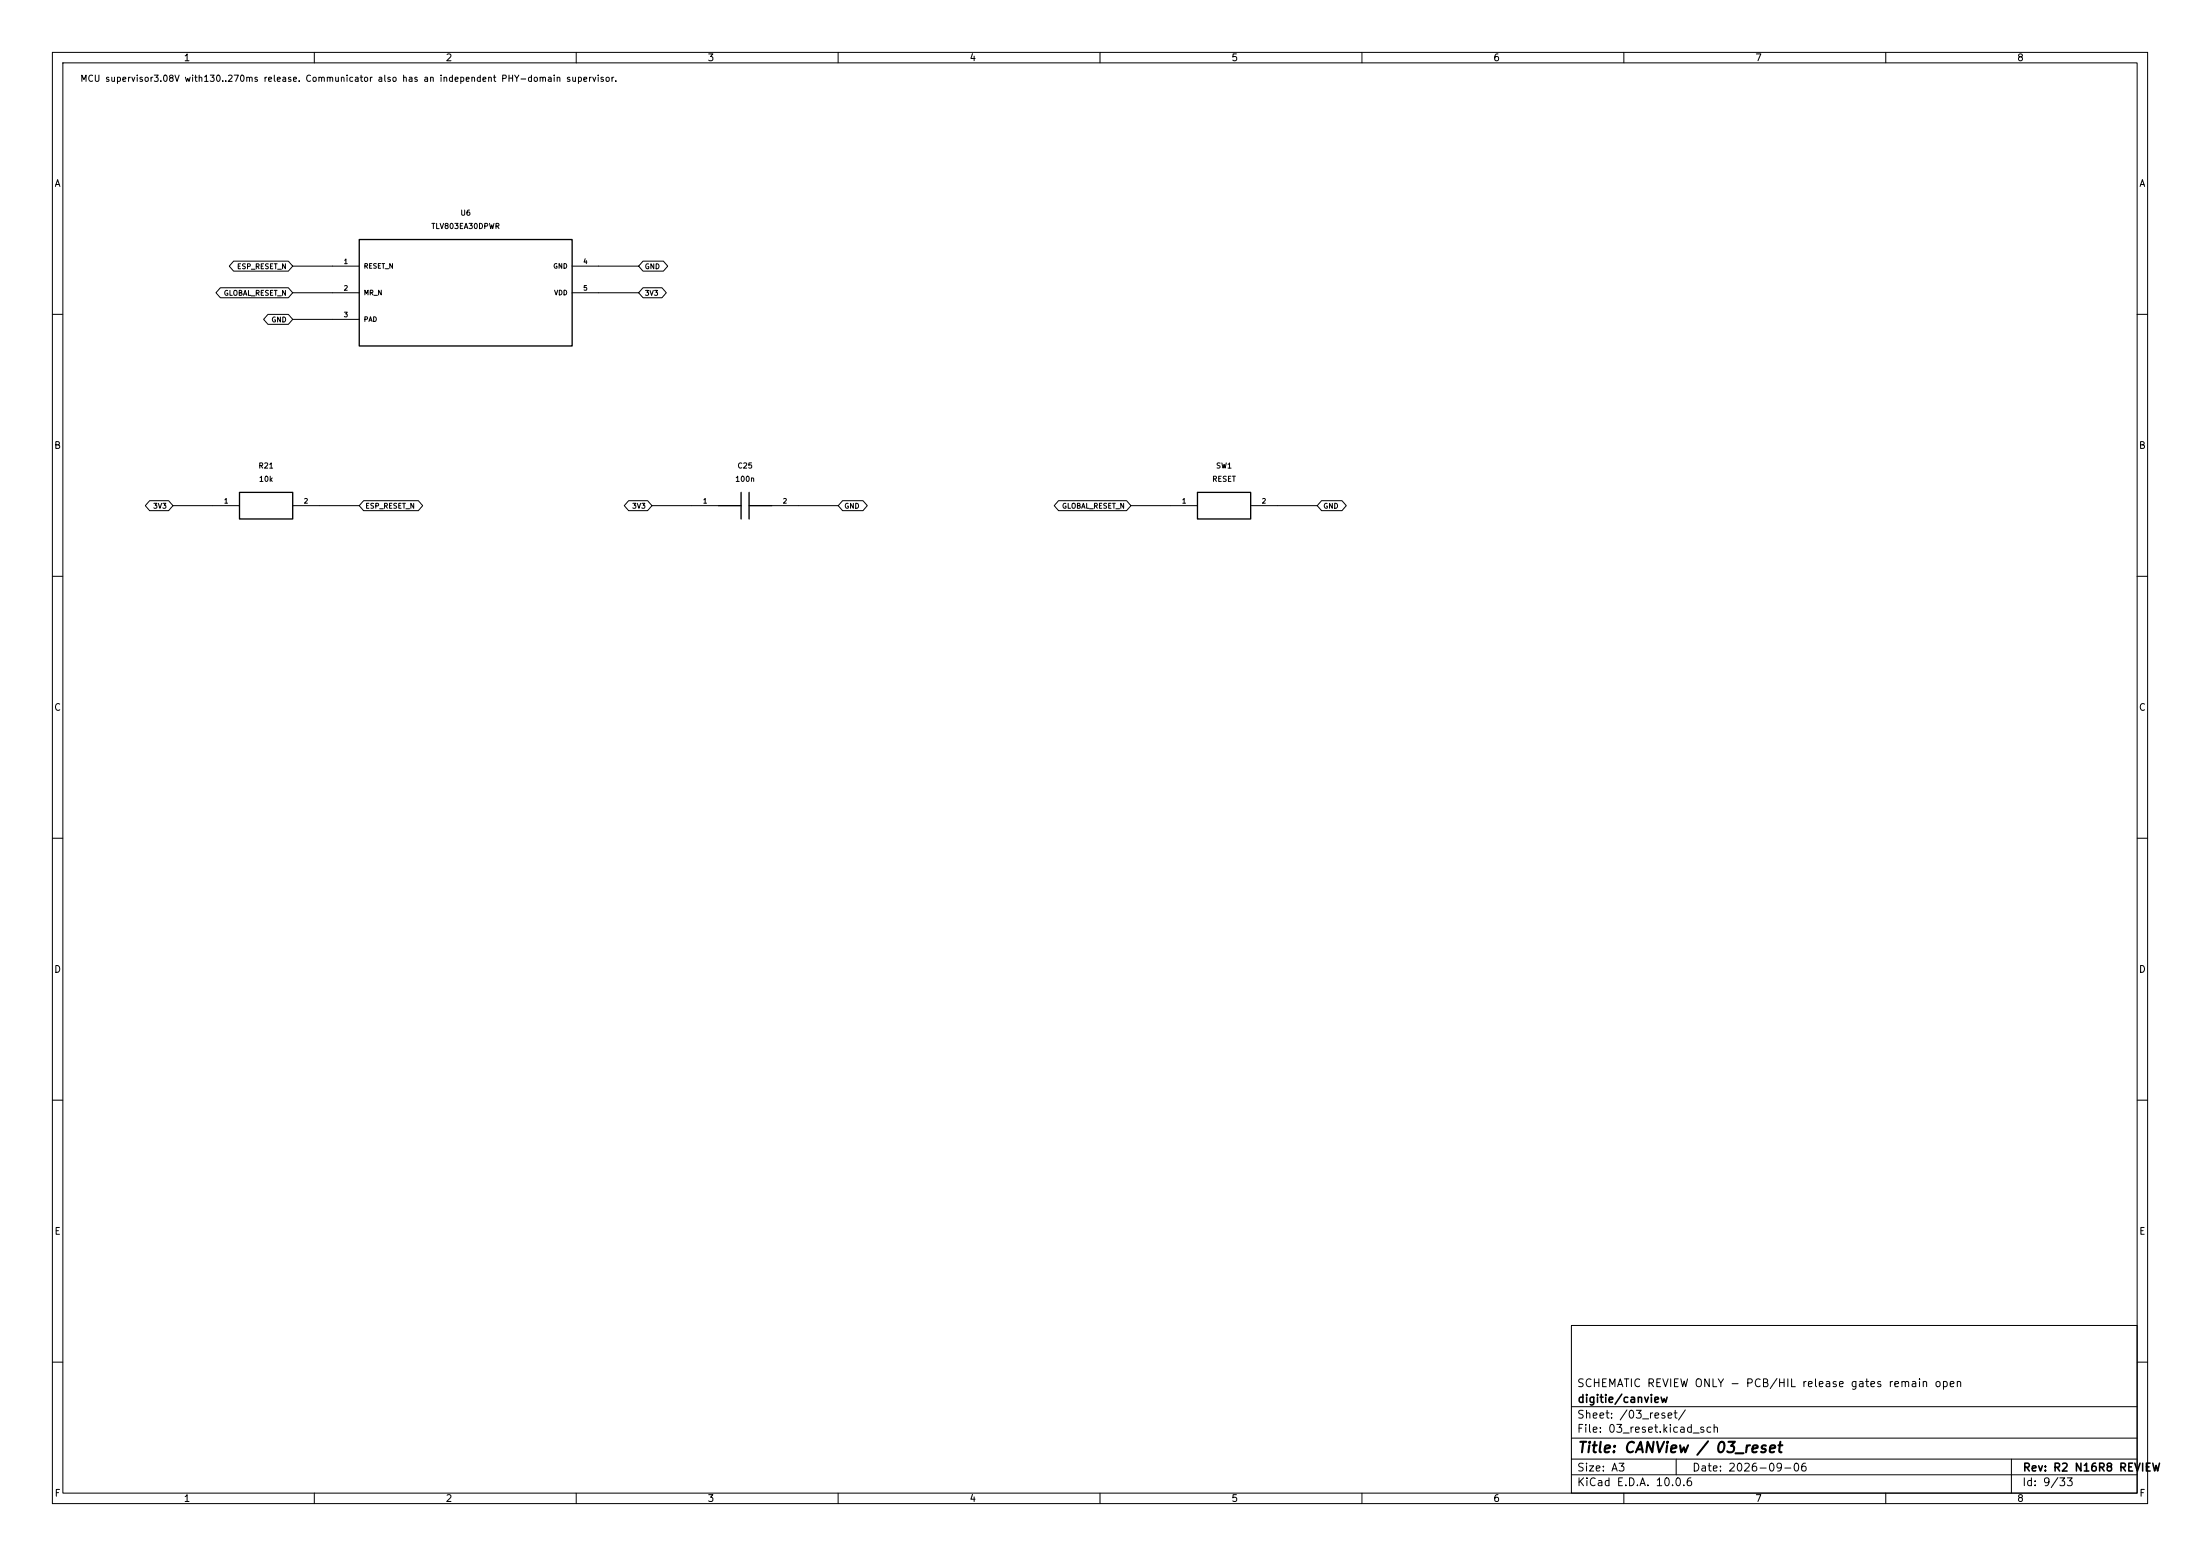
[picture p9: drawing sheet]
(kicad_sch (version 20250114) (generator "eeschema") (generator_version "10.0") (paper "A3") (title_block (title "CANView / 03_reset") (date "2026-09-06") (rev "R2 N16R8 REVIEW") (company "digitie/canview") (comment 1 "SCHEMATIC REVIEW ONLY - PCB/HIL release gates remain open"))
(lib_symbols (symbol "CANView:CANView_communicator_U6" (pin_names (offset 0.762)) (in_bom yes) (on_board yes)
(property "Reference" "U" (at 0.0000 15.2400 0)  (effects (font (size 1.0 1.0)) ))
(property "Value" "TLV803EA30DPWR" (at 0.0000 12.7000 0)  (effects (font (size 1.0 1.0)) ))
(property "Footprint" "CANView:Package_SON__Texas_X2SON-5_0.8x0.8mm_P0.48mm" (at 0.0000 0.0000 0) (hide yes) (effects (font (size 1.0 1.0)) ))
(symbol "CANView_communicator_U6_0_1" (rectangle (start -20.32 10.16) (end 20.32 -10.16) (stroke (width 0.254) (type default)) (fill (type background))))
(symbol "CANView_communicator_U6_1_1"
(pin open_collector line (at -25.4 5.08 0) (length 5.08) (name "RESET_N" (effects (font (size 0.9 0.9)) )) (number "1" (effects (font (size 0.9 0.9)) )))
(pin input line (at -25.4 0.0 0) (length 5.08) (name "MR_N" (effects (font (size 0.9 0.9)) )) (number "2" (effects (font (size 0.9 0.9)) )))
(pin passive line (at -25.4 -5.08 0) (length 5.08) (name "PAD" (effects (font (size 0.9 0.9)) )) (number "3" (effects (font (size 0.9 0.9)) )))
(pin power_in line (at 25.4 5.08 180) (length 5.08) (name "GND" (effects (font (size 0.9 0.9)) )) (number "4" (effects (font (size 0.9 0.9)) )))
(pin power_in line (at 25.4 0.0 180) (length 5.08) (name "VDD" (effects (font (size 0.9 0.9)) )) (number "5" (effects (font (size 0.9 0.9)) )))))
(symbol "CANView:CANView_communicator_R21" (pin_names (offset 0.762) (hide yes)) (in_bom yes) (on_board yes)
(property "Reference" "R" (at 0.0000 7.6200 0)  (effects (font (size 1.0 1.0)) ))
(property "Value" "10k" (at 0.0000 5.0800 0)  (effects (font (size 1.0 1.0)) ))
(property "Footprint" "CANView:Resistor_SMD__R_0402_1005Metric" (at 0.0000 0.0000 0) (hide yes) (effects (font (size 1.0 1.0)) ))
(symbol "CANView_communicator_R21_0_1" (rectangle (start -5.08 2.54) (end 5.08 -2.54) (stroke (width 0.254) (type default)) (fill (type background))))
(symbol "CANView_communicator_R21_1_1"
(pin passive line (at -10.16 0 0) (length 5.08) (name "1" (effects (font (size 0.9 0.9)) )) (number "1" (effects (font (size 0.9 0.9)) )))
(pin passive line (at 10.16 0 180) (length 5.08) (name "2" (effects (font (size 0.9 0.9)) )) (number "2" (effects (font (size 0.9 0.9)) )))))
(symbol "CANView:CANView_communicator_C25" (pin_names (offset 0.762) (hide yes)) (in_bom yes) (on_board yes)
(property "Reference" "C" (at 0.0000 7.6200 0)  (effects (font (size 1.0 1.0)) ))
(property "Value" "100n" (at 0.0000 5.0800 0)  (effects (font (size 1.0 1.0)) ))
(property "Footprint" "CANView:Capacitor_SMD__C_0402_1005Metric" (at 0.0000 0.0000 0) (hide yes) (effects (font (size 1.0 1.0)) ))
(symbol "CANView_communicator_C25_0_1" (polyline (pts (xy -0.762 -2.54) (xy -0.762 2.54)) (stroke (width 0.254) (type default)) (fill (type none)))(polyline (pts (xy 0.762 -2.54) (xy 0.762 2.54)) (stroke (width 0.254) (type default)) (fill (type none)))(polyline (pts (xy -5.08 0) (xy -0.762 0)) (stroke (width 0.254) (type default)) (fill (type none)))(polyline (pts (xy 0.762 0) (xy 5.08 0)) (stroke (width 0.254) (type default)) (fill (type none))))
(symbol "CANView_communicator_C25_1_1"
(pin passive line (at -10.16 0 0) (length 5.08) (name "1" (effects (font (size 0.9 0.9)) )) (number "1" (effects (font (size 0.9 0.9)) )))
(pin passive line (at 10.16 0 180) (length 5.08) (name "2" (effects (font (size 0.9 0.9)) )) (number "2" (effects (font (size 0.9 0.9)) )))))
(symbol "CANView:CANView_communicator_SW1" (pin_names (offset 0.762) (hide yes)) (in_bom yes) (on_board yes)
(property "Reference" "S" (at 0.0000 7.6200 0)  (effects (font (size 1.0 1.0)) ))
(property "Value" "RESET" (at 0.0000 5.0800 0)  (effects (font (size 1.0 1.0)) ))
(property "Footprint" "CANView:Button_Switch_SMD__SW_SPST_TL3342" (at 0.0000 0.0000 0) (hide yes) (effects (font (size 1.0 1.0)) ))
(symbol "CANView_communicator_SW1_0_1" (rectangle (start -5.08 2.54) (end 5.08 -2.54) (stroke (width 0.254) (type default)) (fill (type background))))
(symbol "CANView_communicator_SW1_1_1"
(pin passive line (at -10.16 0 0) (length 5.08) (name "1" (effects (font (size 0.9 0.9)) )) (number "1" (effects (font (size 0.9 0.9)) )))
(pin passive line (at 10.16 0 180) (length 5.08) (name "2" (effects (font (size 0.9 0.9)) )) (number "2" (effects (font (size 0.9 0.9)) ))))))
(text "MCU supervisor3.08V with130..270ms release. Communicator also has an independent PHY-domain supervisor." (at 15.24 15.24 0) (effects (font (size 1.2 1.2)) (justify left)))
(symbol (lib_id "CANView:CANView_communicator_U6") (at 88.9000 55.8800 0) (unit 1) (in_bom yes) (on_board yes) (dnp no) (property "Reference" "U6" (at 88.9000 40.6400 0)  (effects (font (size 1.0 1.0)) ))(property "Value" "TLV803EA30DPWR" (at 88.9000 43.1800 0)  (effects (font (size 1.0 1.0)) ))(property "Footprint" "CANView:Package_SON__Texas_X2SON-5_0.8x0.8mm_P0.48mm" (at 88.9000 55.8800 0) (hide yes) (effects (font (size 1.0 1.0)) ))(property "MPN" "TLV803EA30DPWR" (at 88.9000 55.8800 0) (hide yes) (effects (font (size 1.0 1.0)) ))(property "Specification" "3.08V threshold;130..270ms release delay; active-low open-drain" (at 88.9000 55.8800 0) (hide yes) (effects (font (size 1.0 1.0)) ))(property "Source" "tlv803e:pp4-5,9; DPW pin3 PAD may be grounded" (at 88.9000 55.8800 0) (hide yes) (effects (font (size 1.0 1.0)) ))(property "Assembly" "FIT" (at 88.9000 55.8800 0) (hide yes) (effects (font (size 1.0 1.0)) )))
(wire (pts (xy 63.5000 50.8000) (xy 55.8800 50.8000)) (stroke (width 0) (type default)))
(global_label "ESP_RESET_N" (shape bidirectional) (at 55.8800 50.8000 180) (effects (font (size 0.95 0.95)) (justify right)) (property "Intersheetrefs" "${INTERSHEET_REFS}" (at 55.8800 50.8000 0) (hide yes) (effects (font (size 1.0 1.0)) )))
(wire (pts (xy 63.5000 55.8800) (xy 55.8800 55.8800)) (stroke (width 0) (type default)))
(global_label "GLOBAL_RESET_N" (shape bidirectional) (at 55.8800 55.8800 180) (effects (font (size 0.95 0.95)) (justify right)) (property "Intersheetrefs" "${INTERSHEET_REFS}" (at 55.8800 55.8800 0) (hide yes) (effects (font (size 1.0 1.0)) )))
(wire (pts (xy 63.5000 60.9600) (xy 55.8800 60.9600)) (stroke (width 0) (type default)))
(global_label "GND" (shape bidirectional) (at 55.8800 60.9600 180) (effects (font (size 0.95 0.95)) (justify right)) (property "Intersheetrefs" "${INTERSHEET_REFS}" (at 55.8800 60.9600 0) (hide yes) (effects (font (size 1.0 1.0)) )))
(wire (pts (xy 114.3000 50.8000) (xy 121.9200 50.8000)) (stroke (width 0) (type default)))
(global_label "GND" (shape bidirectional) (at 121.9200 50.8000 0) (effects (font (size 0.95 0.95)) (justify left)) (property "Intersheetrefs" "${INTERSHEET_REFS}" (at 121.9200 50.8000 0) (hide yes) (effects (font (size 1.0 1.0)) )))
(wire (pts (xy 114.3000 55.8800) (xy 121.9200 55.8800)) (stroke (width 0) (type default)))
(global_label "3V3" (shape bidirectional) (at 121.9200 55.8800 0) (effects (font (size 0.95 0.95)) (justify left)) (property "Intersheetrefs" "${INTERSHEET_REFS}" (at 121.9200 55.8800 0) (hide yes) (effects (font (size 1.0 1.0)) )))
(symbol (lib_id "CANView:CANView_communicator_R21") (at 50.8000 96.5200 0) (unit 1) (in_bom yes) (on_board yes) (dnp no) (property "Reference" "R21" (at 50.8000 88.9000 0)  (effects (font (size 1.0 1.0)) ))(property "Value" "10k" (at 50.8000 91.4400 0)  (effects (font (size 1.0 1.0)) ))(property "Footprint" "CANView:Resistor_SMD__R_0402_1005Metric" (at 50.8000 96.5200 0) (hide yes) (effects (font (size 1.0 1.0)) ))(property "MPN" "GEN-R-0402-10k-1%" (at 50.8000 96.5200 0) (hide yes) (effects (font (size 1.0 1.0)) ))(property "Specification" "0.1W; 50V; ±1%; ±100ppm/K; -55..155C" (at 50.8000 96.5200 0) (hide yes) (effects (font (size 1.0 1.0)) ))(property "Source" "" (at 50.8000 96.5200 0) (hide yes) (effects (font (size 1.0 1.0)) ))(property "Assembly" "FIT" (at 50.8000 96.5200 0) (hide yes) (effects (font (size 1.0 1.0)) )))
(wire (pts (xy 40.6400 96.5200) (xy 33.0200 96.5200)) (stroke (width 0) (type default)))
(global_label "3V3" (shape bidirectional) (at 33.0200 96.5200 180) (effects (font (size 0.95 0.95)) (justify right)) (property "Intersheetrefs" "${INTERSHEET_REFS}" (at 33.0200 96.5200 0) (hide yes) (effects (font (size 1.0 1.0)) )))
(wire (pts (xy 60.9600 96.5200) (xy 68.5800 96.5200)) (stroke (width 0) (type default)))
(global_label "ESP_RESET_N" (shape bidirectional) (at 68.5800 96.5200 0) (effects (font (size 0.95 0.95)) (justify left)) (property "Intersheetrefs" "${INTERSHEET_REFS}" (at 68.5800 96.5200 0) (hide yes) (effects (font (size 1.0 1.0)) )))
(symbol (lib_id "CANView:CANView_communicator_C25") (at 142.2400 96.5200 0) (unit 1) (in_bom yes) (on_board yes) (dnp no) (property "Reference" "C25" (at 142.2400 88.9000 0)  (effects (font (size 1.0 1.0)) ))(property "Value" "100n" (at 142.2400 91.4400 0)  (effects (font (size 1.0 1.0)) ))(property "Footprint" "CANView:Capacitor_SMD__C_0402_1005Metric" (at 142.2400 96.5200 0) (hide yes) (effects (font (size 1.0 1.0)) ))(property "MPN" "GEN-C-0402-100n-16V-X7R" (at 142.2400 96.5200 0) (hide yes) (effects (font (size 1.0 1.0)) ))(property "Specification" "16V; ±10%; X7R; -55..125C; verify effective capacitance under DC bias" (at 142.2400 96.5200 0) (hide yes) (effects (font (size 1.0 1.0)) ))(property "Source" "" (at 142.2400 96.5200 0) (hide yes) (effects (font (size 1.0 1.0)) ))(property "Assembly" "FIT" (at 142.2400 96.5200 0) (hide yes) (effects (font (size 1.0 1.0)) )))
(wire (pts (xy 132.0800 96.5200) (xy 124.4600 96.5200)) (stroke (width 0) (type default)))
(global_label "3V3" (shape bidirectional) (at 124.4600 96.5200 180) (effects (font (size 0.95 0.95)) (justify right)) (property "Intersheetrefs" "${INTERSHEET_REFS}" (at 124.4600 96.5200 0) (hide yes) (effects (font (size 1.0 1.0)) )))
(wire (pts (xy 152.4000 96.5200) (xy 160.0200 96.5200)) (stroke (width 0) (type default)))
(global_label "GND" (shape bidirectional) (at 160.0200 96.5200 0) (effects (font (size 0.95 0.95)) (justify left)) (property "Intersheetrefs" "${INTERSHEET_REFS}" (at 160.0200 96.5200 0) (hide yes) (effects (font (size 1.0 1.0)) )))
(symbol (lib_id "CANView:CANView_communicator_SW1") (at 233.6800 96.5200 0) (unit 1) (in_bom yes) (on_board yes) (dnp no) (property "Reference" "SW1" (at 233.6800 88.9000 0)  (effects (font (size 1.0 1.0)) ))(property "Value" "RESET" (at 233.6800 91.4400 0)  (effects (font (size 1.0 1.0)) ))(property "Footprint" "CANView:Button_Switch_SMD__SW_SPST_TL3342" (at 233.6800 96.5200 0) (hide yes) (effects (font (size 1.0 1.0)) ))(property "MPN" "TL3342F160QG" (at 233.6800 96.5200 0) (hide yes) (effects (font (size 1.0 1.0)) ))(property "Specification" "Momentary normally-open; Communicator drives both supervisor MR inputs, never joins reset outputs" (at 233.6800 96.5200 0) (hide yes) (effects (font (size 1.0 1.0)) ))(property "Source" "" (at 233.6800 96.5200 0) (hide yes) (effects (font (size 1.0 1.0)) ))(property "Assembly" "FIT" (at 233.6800 96.5200 0) (hide yes) (effects (font (size 1.0 1.0)) )))
(wire (pts (xy 223.5200 96.5200) (xy 215.9000 96.5200)) (stroke (width 0) (type default)))
(global_label "GLOBAL_RESET_N" (shape bidirectional) (at 215.9000 96.5200 180) (effects (font (size 0.95 0.95)) (justify right)) (property "Intersheetrefs" "${INTERSHEET_REFS}" (at 215.9000 96.5200 0) (hide yes) (effects (font (size 1.0 1.0)) )))
(wire (pts (xy 243.8400 96.5200) (xy 251.4600 96.5200)) (stroke (width 0) (type default)))
(global_label "GND" (shape bidirectional) (at 251.4600 96.5200 0) (effects (font (size 0.95 0.95)) (justify left)) (property "Intersheetrefs" "${INTERSHEET_REFS}" (at 251.4600 96.5200 0) (hide yes) (effects (font (size 1.0 1.0)) ))))
